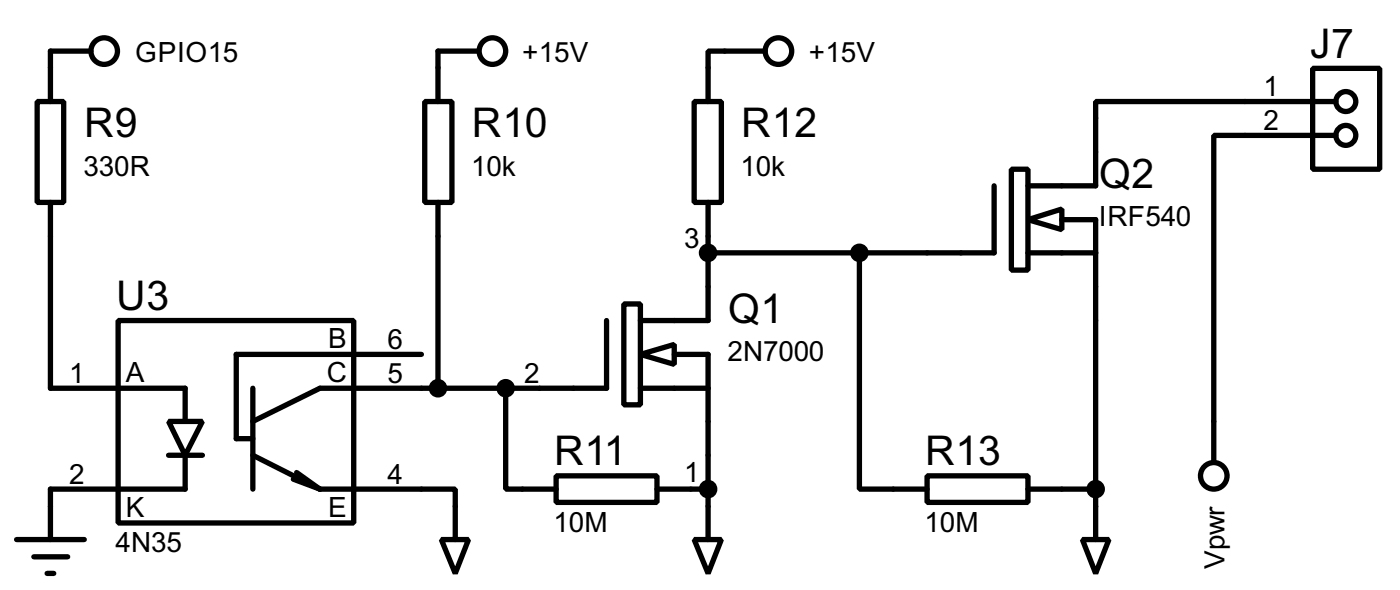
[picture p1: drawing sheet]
<svg xmlns="http://www.w3.org/2000/svg" width="105mm" height="44mm" viewBox="0 0 105 44" stroke-linecap="round" stroke-linejoin="round" font-family="sans-serif">
<g fill="none" stroke="#000" stroke-width=".4">
<path d="M2.8 7.7h2v7.6h-2zM3.8 15.3v14h10.2v2.5M6.9 3.9h-3.1v3.8M32 7.7h2.1v7.6h-2.1zM33 15.3v14M36.1 3.9h-3.1v3.8M52.3 7.7h2.1v7.6h-2.1zM53.4 15.3v8.9h-5.1M57.7 3.9h-4.3v3.8M64.8 19.1v17.8h5.1M74.9 14v5.1h-21.5M76.2 12.8h1.3v7.6h-1.3z"/>
<path d="M77.5 16.6l2.5-.8v1.5zM77.5 19.1h5.1M80 16.6h2.6v24.1M98.9 5.2h5.1v7.6h-5.1zM100.7 7.7h-18.1v6.3h-5.1M100.7 10.2h-9.2v24.6M8.9 24.2h17.8v15.2h-17.8zM12.7 31.8h2.6l-1.3 2.5zM12.7 34.3h2.6M14 34.3v2.6h-10.2v3.8M19.1 29.3v7.6M19.1 34.3l5 2.6"/>
<path d="M22.1 36.1l2 .8M22.4 35.6l1.7 1.3M24.1 36.9h10.2v3.8M31.8 26.7h-14v6.4h1.3M38.1 29.3v7.6h3.8M41.9 35.9h7.6v2h-7.6zM45.7 24.2v5.1h-21.6l-5 2.5M47 22.9h1.3v7.6h-1.3zM48.3 26.7l2.5-.7v1.5zM48.3 29.3h5.1M49.5 36.9h3.9M50.8 26.7h2.6v14"/>
<path d="M69.9 35.9h7.6v2h-7.6zM77.5 36.9h5.1M1.3 40.7h5.1M2.6 42h2.5M3.6 43.2h.5M33.3 40.7h2l-1 2.5zM52.3 40.7h2.1l-1 2.5zM81.6 40.7h2l-1 2.5z"/>
<circle cx="7.8" cy="3.9" r="1"/>
<circle cx="37.1" cy="3.9" r="1"/>
<circle cx="58.6" cy="3.9" r="1"/>
<circle cx="101.4" cy="10.2" r=".75"/>
<circle cx="101.4" cy="7.7" r=".75"/>
<circle cx="91.4" cy="35.9" r="1"/>
</g>
<circle cx="53.4" cy="19.1" r=".2" fill="#000"/>
<g fill="#000" stroke="#000" stroke-width=".4">
<circle cx="53.3" cy="19.1" r=".5"/>
<circle cx="64.7" cy="19.1" r=".5"/>
<circle cx="33" cy="29.3" r=".5"/>
<circle cx="38.1" cy="29.3" r=".5"/>
<circle cx="53.3" cy="36.9" r=".5"/>
<circle cx="82.5" cy="36.9" r=".5"/>
</g>
<g font-size="3.5">
<text x="98.7" y="4.4">J7</text>
<text x="6.4" y="10.4">R9</text>
<text x="35.6" y="10.4">R10</text>
<text x="55.9" y="10.4">R12</text>
<text x="82.8" y="14.2">Q2</text>
<text x="8.8" y="23.4">U3</text>
<text x="54.9" y="24.3">Q1</text>
<text x="41.8" y="35.1">R11</text>
<text x="69.7" y="35.1">R13</text>
</g>
<g font-size="2.4">
<text x="10.2" y="4.7">GPIO15</text>
<text x="39.4" y="4.7">+15V</text>
<text x="61" y="4.7">+15V</text>
<text x="95.2" y="7.2">1</text>
<text x="95.2" y="9.8">2</text>
<text x="6.3" y="13.2">330R</text>
<text x="35.5" y="13.2">10k</text>
<text x="55.8" y="13.2">10k</text>
<text x="82.8" y="17.1">IRF540</text>
<text x="51.6" y="18.7">3</text>
<text x="5.2" y="28.9">1</text>
<text x="9.5" y="28.8">A</text>
<text x="24.6" y="28.8">C</text>
<text x="24.7" y="26.3">B</text>
<text x="29.2" y="28.9">5</text>
<text x="29.2" y="26.3">6</text>
<text x="39.5" y="28.9">2</text>
<text x="54.8" y="27.2">2N7000</text>
<text x="5.2" y="36.5">2</text>
<text x="8.7" y="41.6">4N35</text>
<text x="9.5" y="39">K</text>
<text x="24.7" y="39">E</text>
<text x="29.2" y="36.5">4</text>
<text x="41.7" y="40.1">10M</text>
<text x="51.6" y="36.3">1</text>
<text x="69.7" y="40.1">10M</text>
<text x="92.3" y="42.9" transform="rotate(-90 92.3 42.9)">Vpwr</text>
</g>
</svg>
